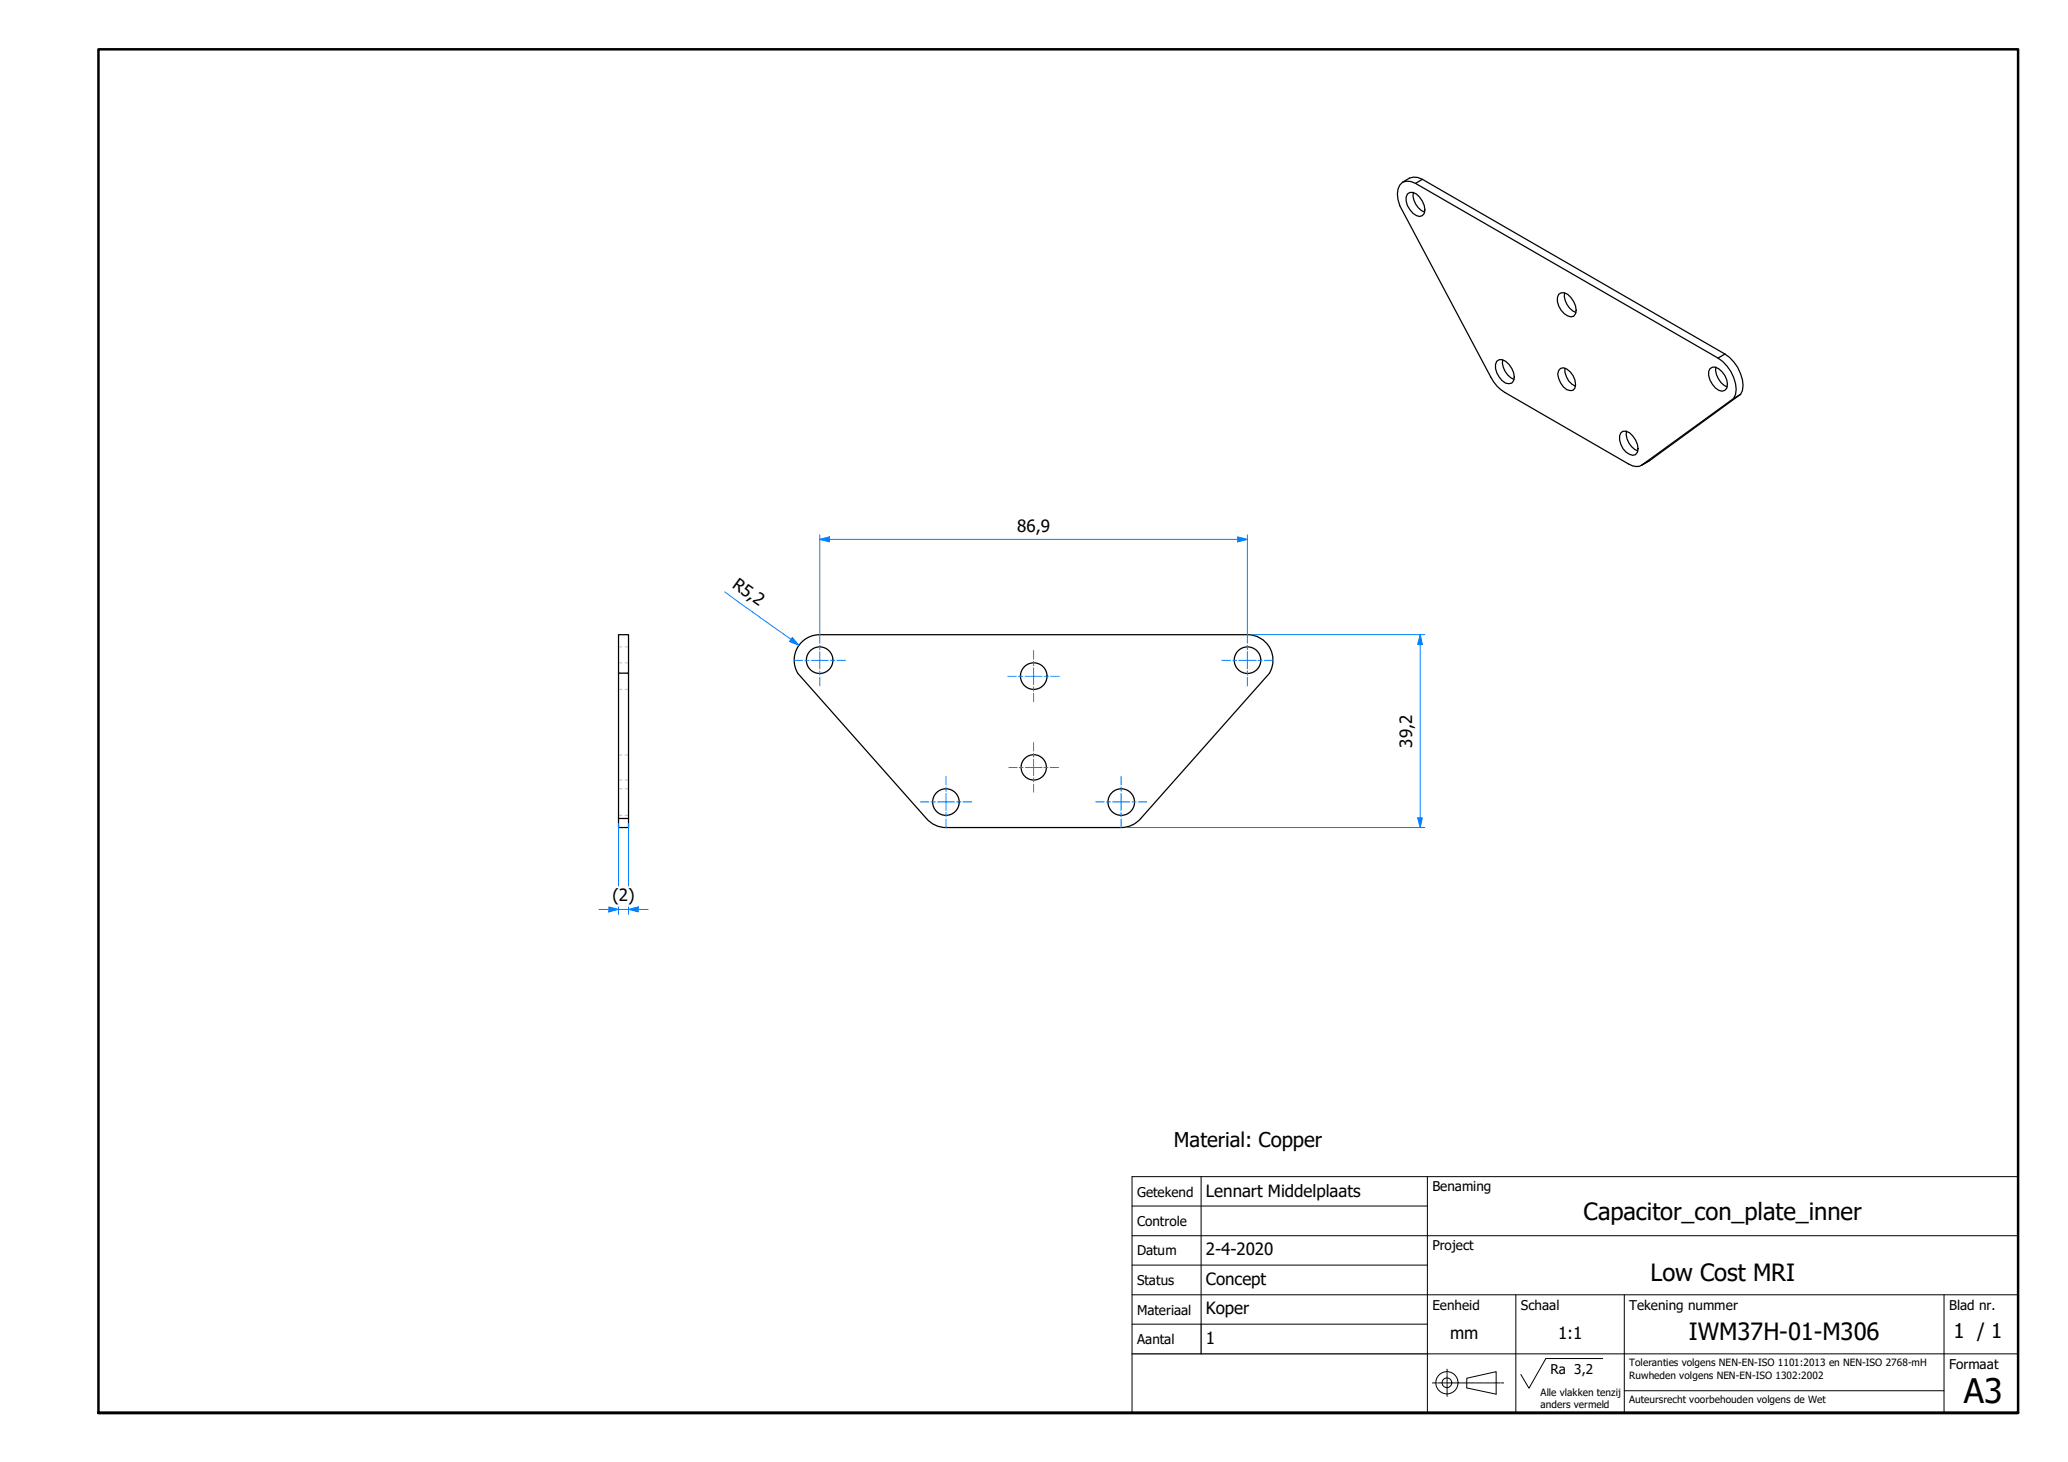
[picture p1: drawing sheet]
<svg xmlns="http://www.w3.org/2000/svg" width="420mm" height="297mm" viewBox="0 0 420 297" stroke-linecap="round" stroke-linejoin="round" font-family="sans-serif">
<!-- layer: Visible Edges(TU) -->
<g fill="none" stroke="#000" stroke-width=".25">
<path d="M285 37a3.2 3.2 0 0 1 4-.6l61.5 35.5a7.7 7.7 0 0 1 3.5 7.5l-.4 .7M285.9 39.4a1.64 1.64 0 0 1 2.5 .7 3.5 3.5 0 0 1 1 3.3l-.4 .4-.6 .2a3.9 3.9 0 0 1-2.7-3.9zM287.1 39.1a3.9 3.9 0 0 0 2.3 4M316.7 59.8a1.64 1.64 0 0 1 2.5 .6 3.5 3.5 0 0 1 .9 3.3l-.4 .5a2.3 2.3 0 0 1-2.5-1.2 3 3 0 0 1-.5-3.2zM317.9 59.5a3.9 3.9 0 0 0 2.3 4M304.1 73.4a1.65 1.65 0 0 1 2.5 .6 3.5 3.5 0 0 1 .9 3.3l-.4 .5a2.04 2.04 0 0 1-2.5-1.2 3 3 0 0 1-.5-3.2zM305.3 73.1a3.9 3.9 0 0 0 2.3 4M317.1 74.9a2.25 2.25 0 0 1 2.5 1.4 2.38 2.38 0 0 1 0 3 2.21 2.21 0 0 1-2.5-1.5l-.6-1.8 .2-.7zM317.9 74.8a3.8 3.8 0 0 0 2.2 3.7M347.4 74.9a1.65 1.65 0 0 1 2.5 .7 3.4 3.4 0 0 1 .9 3.3l-.3 .4a2.04 2.04 0 0 1-2.6-1.2 2.91 2.91 0 0 1-.5-3.2zM348.6 74.6a4 4 0 0 0 2.3 4M329.3 87.9a1.58 1.58 0 0 1 2.4 .7 3.5 3.5 0 0 1 1 3.3l-.4 .5a2.3 2.3 0 0 1-2.5-1.2 3.1 3.1 0 0 1-.5-3.3z"/>
<path d="M330.5 87.6a3.9 3.9 0 0 0 2.2 4M335.2 93.6l-1.7 .9M352.2 80.9a4.6 4.6 0 0 0 0-4.2 8.2 8.2 0 0 0-3.1-3.9l-61.5-35.5a2.24 2.24 0 0 0-3.6 1.1l-.1 1 .1 1.2 .4 1.2 18.5 34.8a7.3 7.3 0 0 0 2.9 3.1l25.1 14.6a2.42 2.42 0 0 0 2.8 .1M352.2 80.9l-18.5 13.5M353.6 80.1l-18.4 13.5-1.5 .8M353.6 80.1l-1.4 .8M125.7 136.8v29.5h2M127.7 136.8h-2v-7.8h2v39.1h-2v-1.8M162.1 136.8l26.1 29.5a5.2 5.2 0 0 0 4 1.8h35.6M253.4 129h-86.9a5.2 5.2 0 0 0-4.5 7.7M253.5 129a5.2 5.2 0 0 1 4.4 7.7M257.9 136.8l-26.1 29.5a5.2 5.2 0 0 1-4 1.8"/>
<circle cx="166.5" cy="134.1" r="2.7"/>
<circle cx="210" cy="137.4" r="2.7"/>
<circle cx="253.5" cy="134.1" r="2.7"/>
<circle cx="210" cy="155.9" r="2.57"/>
<circle cx="192.2" cy="163" r="2.7"/>
<circle cx="227.8" cy="163" r="2.7"/>
</g>
<!-- layer: Hidden Edges(TU) -->
<g fill="none" stroke="#c0c0c0" stroke-width=".2">
<path d="M125.7 136.8h.7M125.7 131.4h.7M125.7 134.7h.7M127 136.8h.7M127 131.4h.7M127 134.7h.7M125.7 140.1h.7M125.7 158.5h.7M125.7 153.4h.7M127 140.1h.7M127 158.5h.7M127 153.4h.7"/>
<path d="M125.7 165.7h.7M125.7 160.3h.7M127 165.7h.7M127 160.3h.7"/>
</g>
<!-- layer: Visible Tangent Edges(TU) -->
<path d="M289 36.4l-1.4 .9M350.5 71.9l-1.4 .9" fill="none" stroke="#000" stroke-width=".25"/>
<!-- layer: Visible (ISO) -->
<path d="M20 287.1v-277.1h390v277.1h-390h390" fill="none" stroke="#000" stroke-width=".51"/>
<!-- layer: Sketch Geometry(TU) -->
<g fill="none" stroke="#000" stroke-width=".2">
<path d="M230 239.1h180v48h-180zM244 239.1v29.9M290 239.1v48M230 245h60M230 251.1h180M230 257h60M230 269h60M230 263.1h180M290 275.1h120M308 263.1v24M314.1 276h11.5M330 263.1v24"/>
<path d="M395 263.1v24M330 282.6h65"/>
</g>
<path d="M230 275.1h60M244 269v6.1" fill="none" stroke="#000" stroke-width=".25"/>
<!-- layer: Leader Lines(TU) -->
<g fill="none" stroke="#000" stroke-width=".2">
<path d="M314.1 276l-3.5 6.1-1.6-2.8M298 280l6-1.3v4.6l-6-1.3z"/>
<circle cx="294" cy="280.9" r="2.25"/>
<circle cx="294" cy="280.9" r=".98"/>
</g>
<!-- layer: Centerline(TU) -->
<g fill="none" stroke="#000" stroke-width=".2">
<path d="M294 278.2v.6M294 279v.3M294 279.4v1.3M291 281h.5M291.7 281h.2M292.1 281h1.1M293.3 281h.3M293.7 281h1.1M294 280.8v.3M294 281.3v1.2M294 282.6v.3M294 283.1v.6"/>
<path d="M294.9 281h.2M295.3 281h1.1M296.5 281h.3M296.9 281h1.1M298.1 281h.3M298.5 281h1.1M299.7 281h.3M300.1 281h1.1M301.3 281h.3M301.8 281h1M303 281h.2M303.3 281h1.1"/>
<path d="M304.5 281h.3M305 281h.5"/>
</g>
<!-- layer: Dimensions(TU) -->
<path d="M123.7 184.8h2" fill="none" stroke="#0080ff" stroke-width=".2"/>
<path d="M123.7 184.3l2 .5-2 .5z" fill-rule="evenodd" fill="#0080ff"/>
<path d="M123.7 184.3l2 .5-2 .5zM127.7 184.8h2" fill="none" stroke="#0080ff" stroke-width=".2"/>
<path d="M127.7 184.8l2-.5v1z" fill-rule="evenodd" fill="#0080ff"/>
<path d="M288.5 129v1.9M125.7 167.3v12.7M127.7 167.3v12.7M121.7 184.8h2M125.7 184.8h2M125.7 184.3v1.5M127.7 184.8l2-.5v1zM127.7 184.3v1.5M129.7 184.8h2" fill="none" stroke="#0080ff" stroke-width=".2"/>
<path d="M288.5 129l.5 1.9h-1z" fill-rule="evenodd" fill="#0080ff"/>
<path d="M288.5 129l.5 1.9h-1zM288.5 166.2v1.9" fill="none" stroke="#0080ff" stroke-width=".2"/>
<path d="M288 166.2h1l-.5 1.9z" fill-rule="evenodd" fill="#0080ff"/>
<path d="M166.6 109.6h1.9M254.4 129h35.1M288.5 130.9v35.3M228.8 168.1h60.7M288 166.2h1l-.5 1.9z" fill="none" stroke="#0080ff" stroke-width=".2"/>
<path d="M166.6 109.6l1.9-.5v1z" fill-rule="evenodd" fill="#0080ff"/>
<path d="M166.6 109.6l1.9-.5v1zM251.5 109.6h1.9" fill="none" stroke="#0080ff" stroke-width=".2"/>
<path d="M251.5 109.1l1.9 .5-1.9 .5z" fill-rule="evenodd" fill="#0080ff"/>
<path d="M166.6 108.6v20.4M168.5 109.6h83M251.5 109.1l1.9 .5-1.9 .5zM253.4 108.6v20.4M160.7 129.9l1.6 1.2" fill="none" stroke="#0080ff" stroke-width=".2"/>
<path d="M161 129.5l1.3 1.6-1.9-.7z" fill-rule="evenodd" fill="#0080ff"/>
<path d="M147.3 120.3l13.4 9.6M161 129.5l1.3 1.6-1.9-.7z" fill="none" stroke="#0080ff" stroke-width=".2"/>
<!-- layer: Center Mark(TU) -->
<g fill="none" stroke="#0080ff" stroke-width=".2">
<path d="M161.4 134.2h1.7M163.5 134.2h.9M164.8 134.2h3.5M166.6 129v1.7M166.6 131.1v.9M166.6 132.4v3.5M166.6 136.3v.8M166.6 137.6v1.8M168.7 134.2h.9M170 134.2h1.8M204.8 137.4h1.7M206.9 137.4h.9"/>
<path d="M208.3 137.4h3.4M210 132.2v1.7M210 134.4v.8M210 135.7v3.4M210 139.6v.8M212.2 137.4h.8M213.5 137.4h1.7M248.2 134.2h1.8M250.4 134.2h.9M251.7 134.2h3.5M253.4 129v1.7M253.4 131.1v.9"/>
<path d="M253.4 132.4v3.5M253.4 136.3v.8M253.4 137.6v1.8M255.6 134.2h.9M256.9 134.2h1.7M192.2 157.7v1.8M192.2 159.9v.9M205 155.9h1.6M207.1 155.9h.8M208.3 155.9h3.4M210 140.8v1.8M210 150.9v1.7"/>
<path d="M210 153v.8M210 154.2v3.4M210 158v.9M210 159.3v1.7M212.1 155.9h.8M213.4 155.9h1.7M227.8 157.7v1.8M227.8 159.9v.9M187 162.9h1.7M189.2 162.9h.9M190.4 162.9h3.5M192.2 161.2v3.5"/>
<path d="M192.2 165.1v.9M192.2 166.4v1.7M194.4 162.9h.9M195.6 162.9h1.8M222.6 162.9h1.7M224.8 162.9h.8M226.1 162.9h3.5M227.8 161.2v3.5M227.8 165.1v.9M227.8 166.4v1.7M230 162.9h.8M231.3 162.9h1.7"/>
</g>
<text font-size="6.9" x="399" y="285">A3</text>
<g font-size="4.8">
<text x="321.8" y="247.9">Capacitor_con_plate_inner</text>
<text x="335.3" y="260.3">Low Cost MRI</text>
<text x="343.2" y="272.3">IWM37H-01-M306</text>
</g>
<g font-size="4.1">
<text x="238.5" y="233">Material: Copper</text>
<text x="396.9" y="271.8">1 / 1</text>
</g>
<g font-size="3.4">
<text x="206.7" y="108">86,9</text>
<text x="148.6" y="119.2" transform="rotate(36 148.6 119.2)">R5,2</text>
<text x="286.9" y="151.9" transform="rotate(-90 286.9 151.9)">39,2</text>
<text x="124.5" y="183.1">(2)</text>
<text x="245" y="243.1">Lennart Middelplaats</text>
<text x="245" y="255.1">2-4-2020</text>
<text x="245" y="261.1">Concept</text>
<text x="245" y="267.1">Koper</text>
<text x="245" y="273">1</text>
<text x="294.6" y="272">mm</text>
<text x="316.5" y="272">1:1</text>
</g>
<g font-size="2.7">
<text x="231" y="243.1">Getekend</text>
<text x="291" y="242">Benaming</text>
<text x="231" y="249.1">Controle</text>
<text x="231" y="255.1">Datum</text>
<text x="291" y="254">Project</text>
<text x="231" y="261.1">Status</text>
<text x="231" y="267.1">Materiaal</text>
<text x="291" y="266.1">Eenheid</text>
<text x="309" y="266.1">Schaal</text>
<text x="331" y="266.1">Tekening nummer</text>
<text x="396" y="266.1">Blad nr.</text>
<text x="231" y="273.1">Aantal</text>
<text x="315" y="279.1">Ra 3,2</text>
<text x="396" y="278.1">Formaat</text>
</g>
<g font-size="2">
<text x="331" y="277.6">Toleranties volgens NEN-EN-ISO 1101:2013 en NEN-ISO 2768-mH</text>
<text x="331" y="280.1">Ruwheden volgens NEN-EN-ISO 1302:2002</text>
<text x="313" y="283.6">Alle vlakken tenzij</text>
<text x="313" y="286.1">anders vermeld</text>
<text x="331" y="285.1">Auteursrecht voorbehouden volgens de Wet</text>
</g>
</svg>
